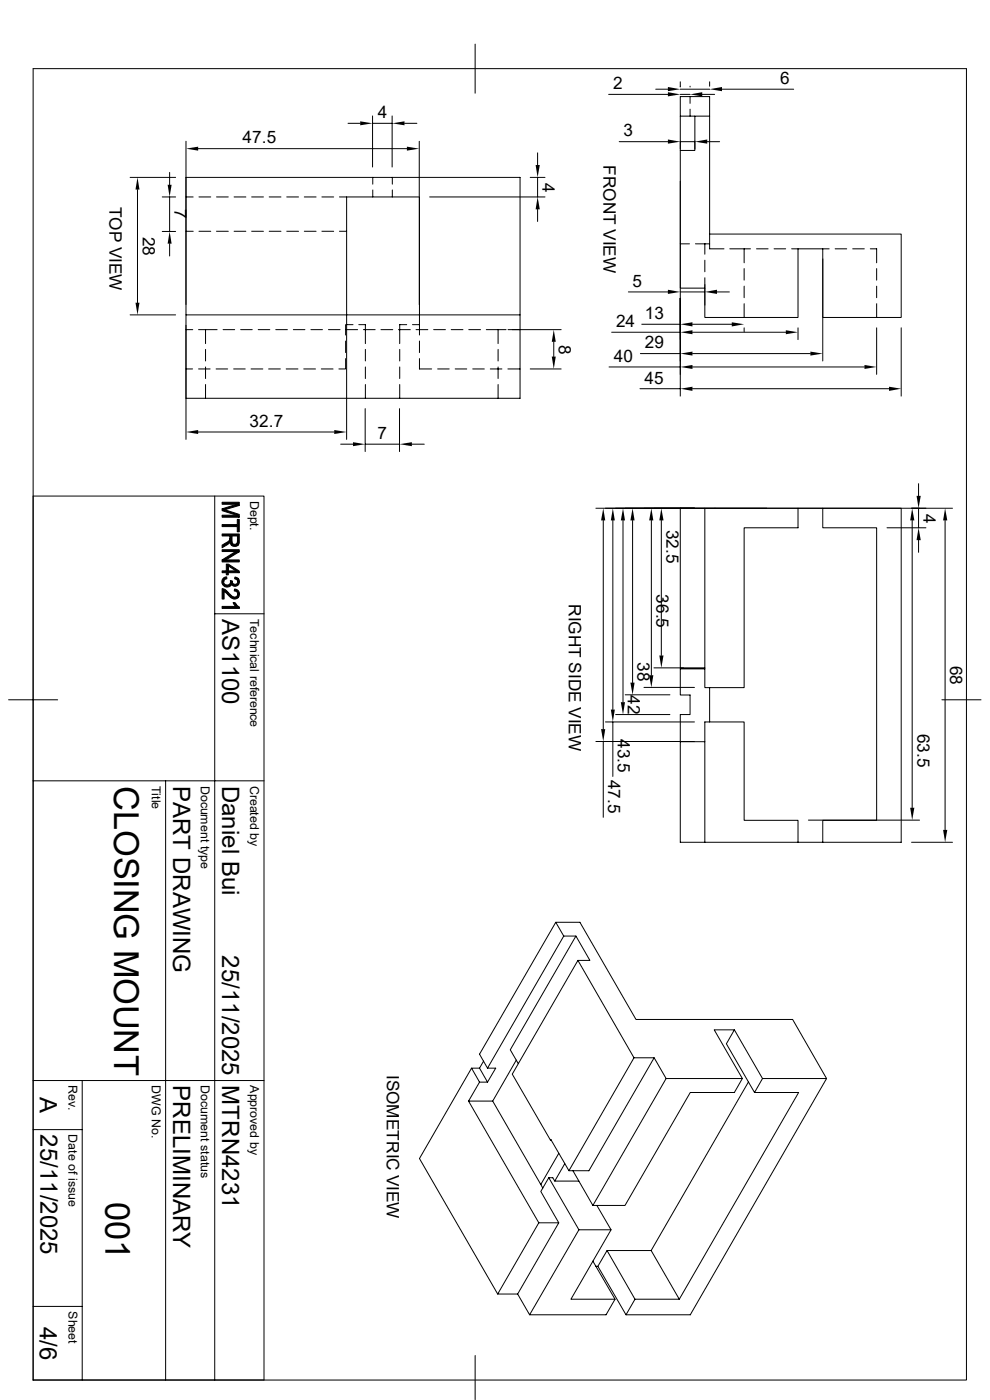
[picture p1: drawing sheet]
<svg xmlns="http://www.w3.org/2000/svg" width="210mm" height="297mm" viewBox="0 0 210 297" stroke-linecap="round" stroke-linejoin="round" font-family="sans-serif">
<g fill="none" stroke="#000" stroke-width=".21">
<path d="M7 14.6h198v278.2h-198zM100.8 9.4v10.4M139.1 18.9h2.6M144.3 17.4v1.1M144.3 18.9h6.2M146.4 18.3v.2M150.5 17.4v.9M153.2 18.9h15.2M27.6 37.6h9.7M36 36.6v2.6M39.5 30v34.6M39.5 37.6h70.8v46.9h-70.8z"/>
<path d="M42 31.5h44.3M73.8 26.2h2.6M79 24.6v10.8M79 26.2h4.2M79.1 37.6v1.5M83.2 24.6v10.8M83.2 37.6v1.5M85.8 26.2h2.6M88.9 30v34.6M112.5 37.6h3.1M114 32.4v2.6M114 37.6v4.2"/>
<path d="M129.1 20h12.6M131.4 30.1h10.3M144.3 29.9v1.7M144.3 30.1h3.1M144.3 24.6v-4.1h6.2v29.2h40.7v17.7h-16.7v-14.6h-5.2v14.6h-19.8v-6.3h-5.2v-29.2h3.1v-7.3h-3.1v7.3M144.3 38.4v45.6M144.3 20h2.1M146.4 20.5v1.4M146.4 23.2v1.4M147.4 29.9v1.7M147.4 24.6h3.1M149 20h2.6"/>
<path d="M150 30.1h2.7M29.2 40.2v24M34.4 41.8h2.9M34.4 49.1h2.9M36 41.8v7.3M36 51.7v2.6M39.5 41.8h1.5M39.5 49.1h1.5M42.2 41.8h2.5M42.2 49.1h2.5M45.9 41.8h2.5M45.9 49.1h2.5"/>
<path d="M49.7 41.8h2.5M49.7 49.1h2.5M53.4 41.8h2.5M53.4 49.1h2.5M57.1 41.8h2.5M57.1 49.1h2.5M60.8 41.8h2.5M60.8 49.1h2.5M64.6 41.8h2.5M64.6 49.1h2.5M68.3 41.8h2.5M68.3 49.1h2.5"/>
<path d="M72 41.8h1.5M72 49.1h1.5M79.1 40.3v1.5M83.2 40.3v1.5M91.1 41.8h24.5M114 44.4v2.6M144.3 51.7h2M147.5 51.7h3M149.5 51.7v2.2M149.5 55.2v2.5M149.5 58.9v5.8M150.5 49.7v3.1h3.1"/>
<path d="M154.8 52.8h4.4M157.9 52.8v3M157.9 57v2.4M160.5 52.8h2.4M164.2 52.8h2.5M167.9 52.8h1.4M174.5 52.8h1.4M174.5 54.9v21.7M177.2 52.8h2.4M180.9 52.8h2.4M184.6 52.8h1.4v3M186 57v2.4"/>
<path d="M27.6 66.8h9.7M39.5 69v24.2M39.5 78.3h1.4M39.5 66.8h70.8M39.5 69.9h1.4M42.1 78.3h2.5M42.1 69.9h4M43.6 69.9v3M43.6 74.1v2.5M43.6 77.9v2.4M45.8 78.3h2.5M47.3 69.9h2.5"/>
<path d="M49.6 78.3h2.4M51.1 69.9h2.4M53.3 78.3h2.5M54.8 69.9h2.4M57 78.3h2.5M58.5 69.9h2.5M60.7 78.3h2.5M62.2 69.9h2.5M64.4 78.3h2.5M66 69.9h2.4M68.2 78.3h2.5M69.7 69.9h2.4"/>
<path d="M73.3 76.1v2.2h-1.4M73.3 72.3v2.5M73.4 69.9h2.5M73.5 68.9h-.2v2.2M73.5 68.9v-27.1h15.5v29.3M73.5 68.9h1.4M73.5 69v24.2M76.1 68.9h1.4v4M77.1 69.9h2.5M77.5 74.1v2.5M77.5 77.9v2.4M80.8 69.9h2.5"/>
<path d="M84.5 69.9h2.5M84.8 74.1v2.5M84.8 77.9v2.4M86.3 68.9h-1.5v4M87.5 68.9h1.5M88.3 69.9h2.5M89 76.1v2.2h2.6M89 72.3v2.5M92 69.9h2.5M92.8 78.3h2.5M95.7 69.9h2.5M96.6 78.3h2.4"/>
<path d="M99.4 69.9h2.5M100.3 78.3h2.4M103.2 69.9h4.2M104 78.3h2.5M105.7 69.9v3M105.7 74.1v2.5M105.7 77.9v2.4M107.7 78.3h2.6M107.8 69.9h11.2M112.5 78.3h6.5M117.5 72.5v3.1M129.2 77.9h15.1"/>
<path d="M129.8 70.5h14.5M133.3 61.9h8.4M135.8 75h8.5M136.1 68.8h8.2M144.3 61.9h5.2M146.9 68.8h8.3M146.9 70.5h19.8M146.9 75h25M146.9 77.9h36.5M152.1 61.9h2.6M157.9 60.7v2.5M157.9 64.4v3"/>
<path d="M157.9 69.6v.8M169.3 69.6v2.5M186 60.7v2.5M186 64.4v3M186 69.6v9.8M191.2 69.6v14.4M42 91.7h28.9M43.6 81.6v2.9M72.3 94.2h2.6M77.5 86.7v9.1M77.5 94.2h7.3M77.5 81.6v2.9"/>
<path d="M84.8 86.7v9.1M84.8 81.6v2.9M87.4 94.2h2.6M105.7 81.6v2.9M135.8 82.5h8.5M146.9 82.5h41.7M7 105.2h49v187.6h-49M45.6 105.2v187.6M128 110.4v44.3M130 110.4v40.1M132.2 110.4v38.6M134.2 110.4v34.4"/>
<path d="M138.2 110.4v32.9M140.3 110.4v28.7M149.5 107.8v38.1h8.4v-33.9h11.4v-4.2M174.5 107.8v4.2h11.5v62h-11.5v4.7M188.2 112h8.2M193.5 110.4v61M194.9 102.6v2.6M194.9 107.8v4.2M194.9 114.6v2.6M200.5 110.4v65.7M202.1 107.8h-75.7M45.6 130.2h10.4"/>
<path d="M1.8 148.5h10.4M126.4 157.3h20.9M128 157.3v16.1M128.4 153.2h18.9M130 153.2v11.5M130.6 151.6h11.5M132.6 147.4h9.5M136.6 145.8h10.7M138.7 141.7h6.3M144.3 141.9v5.5h2.1v4.2h-2.1v27.1h25M144.3 141.7v.2h5.2M144.3 157.4h5.2"/>
<path d="M149.5 141.7h-5.2v-33.9h46.9v70.9h-21.9M150.5 145.9v7.3M199.8 148.5h8.3M7 165.7h49M35.1 165.7v127.1M149.5 178.7v-25.5h8.4v20.8h11.4v4.7M171.5 174h23.6M193.4 178.7h8.7M117.9 195.7h5.1l11.9 20.6h33.2l7.2 12.5h-13.5l-6-10.3h-4.3l6 10.3h-16.2l-2.5-4.4h-4.3l-11.9-20.6h2.5l-2.9-5.2h-2.6l-16.2 28-1.7-3zM117.9 195.7l1.7 2.9M122.2 198.6l-14 24.1 1.7 2.9M122.6 203.8l-13.9 24.1 12 20.5"/>
<path d="M155.8 218.5l-1.7 2.9 6 10.4M7 239.6h10.4M7 229.2h49M17.4 229.2v63.6M99.4 233.6h5.1M100 226.6l1.7 3-2.3 4 14.9 25.8-8.7 15.1M101.7 226.6l1.7 3h-1.7M102.6 225.1l-.9 1.5h-1.7l-11 19.2 16.6 28.7h4.2l2.6 4.4h16.2l1.9-3.3h-9.4l8.5-14.7h-6.8M103.4 226.6h1.8l-1.8 3M109.5 224.9l-5 8.7 10.2 17.7M134.5 224.4l-13.8 24h4.2l13.9-24M141.3 228.8l-15.5 26.9h6.8l13.8-23.9h9.4l1.7-3"/>
<path d="M158.8 229.6l-20.7 35.7h-9.3l-2 3.3M161.8 228.8l-1.7 3h9.3l-25.3 43.8h-9.4l-1.9 3.3M175.3 228.8l-28.9 50.1h-13.6l-6-10.3h-.4M114.3 259.4h4.2l-8.7 15.1M114.7 251.3l.4 .8M116.4 249.9h.9l.4 .7M116.8 241.9h.1M118.5 259.4l-3.8-6.6 1.7-2.9 6.4 11-10.4 18M118.5 244.7l-3.8 6.6M119.8 246.9l-2.1 3.7h5.1M121.5 248.4l4.3 7.3M126.6 255.7l3 5.2"/>
<path d="M7 277.2h10.4M125.8 267.5l4.7 8.1M128.8 265.3l5.9 10.3M138.1 265.3l6 10.3M100.8 287.6v9.3"/>
</g>
<g fill="#000" stroke="#000" stroke-width=".21">
<path d="M47.1 115.7l.8-.5a1.1 1.1 0 0 0 .9-1v.8l-.2 .3-1.5 .9z" fill-rule="evenodd"/>
<path d="M49.1 113.7v.9a.63 .63 0 0 0 .6 .9 .63 .63 0 0 0 .7-.7v1l-.4 .1-.8-.1z" fill-rule="evenodd"/>
<path d="M47.1 109.3h3.1l.6 .4h-3.7z" fill-rule="evenodd"/>
<path d="M47.1 106.6h3.7v.6l-.6-.2h-3.1z" fill-rule="evenodd"/>
<path d="M47.1 118.8h3.7v.4h-3.7z" fill-rule="evenodd"/>
<path d="M47.1 116.6h3.7v.5l-3.7-.1z" fill-rule="evenodd"/>
<path d="M47.1 118.8l2.9-1.8 .8 .1-2.9 1.7z" fill-rule="evenodd"/>
<path d="M47.1 108l3.7 1.1v.6l-.6-.4-3.1-1z" fill-rule="evenodd"/>
<path d="M47.1 107.9l3.1-.9 .6 .2-3.1 1z" fill-rule="evenodd"/>
<path d="M47.1 111.3h3.2v-1.1h.5v2.6h-.5v-1.1h-3.2z" fill-rule="evenodd"/>
<path d="M47.1 113.3h3.7v1.8l-.3 .6-.1-2h-1.3v2l-.3-.6v-1.4h-1.7z" fill-rule="evenodd"/>
<path d="M47.4 122.6l.7-.2v.4l-.3 .1-.3 .5z" fill-rule="evenodd"/>
<path d="M47.2 122.8l.2-.2 .1 .8a.72 .72 0 0 0 .7 .7 .72 .72 0 0 0 .7-.7v.8a1.12 1.12 0 0 1-1.4 .1 1.12 1.12 0 0 1-.3-1.5z" fill-rule="evenodd"/>
<path d="M48.9 123.2h.3v.9l-.1-.2-.2 .3z" fill-rule="evenodd"/>
<path d="M49.4 127.8h.5l.1 .3v.6z" fill-rule="evenodd"/>
<path d="M47.1 124.9a4.4 4.4 0 0 1 2.1 1.6 .71 .71 0 0 0 .8 .1 .71 .71 0 0 0 .4-.6v.9a1.82 1.82 0 0 1-2.3-1l-.6-.4v1.6h-.4z" fill-rule="evenodd"/>
<path d="M49.8 122.4l.7 .3-.1 .7-.2-.4-.4-.2z" fill-rule="evenodd"/>
<path d="M48.4 120.1v1h1.6l.8 .4h-2.4z" fill-rule="evenodd"/>
<path d="M48 119.7h.4l2.4 1.5v.3l-2.4-1.4v1.9h-.4v-.5h-.9v-.4h.9z" fill-rule="evenodd"/>
<path d="M49.2 123.3a.6 .6 0 0 0 .6 .6 .6 .6 0 0 0 .6-.5l.1-.7a.95 .95 0 0 1 .1 1.4 .95 .95 0 0 1-1.4 0z" fill-rule="evenodd"/>
<path d="M49.7 125a1.07 1.07 0 0 1 1.1 .7 1.07 1.07 0 0 1-.4 1.2v-1.1l-.2-.3-.5-.1z" fill-rule="evenodd"/>
<path d="M47.1 128.7h2.9v-.6l.8 .7v.3h-3.7z" fill-rule="evenodd"/>
</g>
<g fill="#000">
<path d="M141.7 18.5l2.6 .4-2.6 .4zM141.7 19.6l2.6 .4-2.6 .4zM146.4 20l2.6-.4v.8zM150.5 18.9l2.7-.4v.8zM35.6 39.2h.8l-.4 2.6zM39.5 31.5l2.5-.4v.9zM76.4 25.7l2.6 .5-2.6 .4zM83.2 26.2l2.6-.5v.9zM86.3 31.1l2.6 .4-2.6 .5zM113.6 35h.9l-.5 2.6zM141.7 29.6l2.6 .5-2.6 .4zM147.4 30.1l2.6-.5v.9z"/>
<path d="M29.2 37.6l.4 2.6h-.9zM36 49.1l.4 2.6h-.8zM114 41.8l.5 2.6h-.9zM28.7 64.2h.9l-.4 2.6zM117.5 69.9l.4 2.6h-.8zM117.1 75.6h.8l-.4 2.7zM141.7 61.5l2.6 .4-2.6 .5zM144.3 68.8l2.6-.4v.9zM144.3 70.5l2.6-.4v.8zM144.3 75l2.6-.4v.8zM144.3 77.9l2.6-.5v.9zM149.5 61.9l2.6-.4v.9z"/>
<path d="M155.2 68.4l2.7 .4-2.7 .5zM166.7 70.1l2.6 .4-2.6 .4zM171.9 74.6l2.6 .4-2.6 .4zM183.4 77.4l2.6 .5-2.6 .4zM39.5 91.7l2.5-.5v.9zM70.9 91.2l2.6 .5-2.6 .4zM74.9 93.8l2.6 .4-2.6 .5zM84.8 94.2l2.6-.4v.9zM144.3 82.5l2.6-.5v.9zM188.6 82l2.6 .5-2.6 .4zM128 107.8l.4 2.6h-.9zM130 107.8l.4 2.6h-.8z"/>
<path d="M132.2 107.8l.4 2.6h-.9zM134.2 107.8l.4 2.6h-.9zM138.2 107.8l.4 2.6h-.9zM140.3 107.8l.5 2.6h-.9zM193.5 107.8l.5 2.6h-.9zM194.4 105.2h.9l-.4 2.6zM194.9 112l.4 2.6h-.9zM200.5 107.8l.5 2.6h-.9zM139.9 139.1h.9l-.5 2.6zM127.5 154.7h.9l-.4 2.6zM129.6 150.5h.8l-.4 2.7zM131.7 149h.9l-.4 2.6z"/>
<path d="M133.7 144.8h.9l-.4 2.6zM137.7 143.3h.9l-.4 2.5zM193.1 171.4h.9l-.5 2.6zM200.1 176.1h.9l-.5 2.6z"/>
</g>
<g font-size="7.3">
<text x="24.2" y="166.7" transform="rotate(90 24.2 166.7)">CLOSING MOUNT</text>
<text x="22.4" y="254.9" transform="rotate(90 22.4 254.9)">001</text>
</g>
<g font-size="5.1">
<text x="47.1" y="131.3" transform="rotate(90 47.1 131.3)">AS1100</text>
<text x="36.7" y="166.7" transform="rotate(90 36.7 166.7)">PART DRAWING</text>
<text x="47.1" y="166.7" transform="rotate(90 47.1 166.7)">Daniel Bui</text>
<text x="47.1" y="202.7" transform="rotate(90 47.1 202.7)">25/11/2025</text>
<text x="8.4" y="232.8" transform="rotate(90 8.4 232.8)">A</text>
<text x="36.7" y="230.3" transform="rotate(90 36.7 230.3)">PRELIMINARY</text>
<text x="47.1" y="230.3" transform="rotate(90 47.1 230.3)">MTRN4231</text>
<text x="8.6" y="240.7" transform="rotate(90 8.6 240.7)">25/11/2025</text>
<text x="8.4" y="281.4" transform="rotate(90 8.4 281.4)">4/6</text>
</g>
<g font-size="3.6">
<text x="165.5" y="17.8">6</text>
<text x="130" y="19">2</text>
<text x="80.2" y="25.1">4</text>
<text x="132.2" y="29">3</text>
<text x="51.5" y="30.4">47.5</text>
<text x="128.1" y="35.1" transform="rotate(90 128.1 35.1)">FRONT VIEW</text>
<text x="115.1" y="38.8" transform="rotate(90 115.1 38.8)">4</text>
<text x="23.2" y="43.8" transform="rotate(90 23.2 43.8)">TOP VIEW</text>
<text x="37" y="44.4" transform="rotate(90 37 44.4)">7</text>
<text x="30.3" y="50.2" transform="rotate(90 30.3 50.2)">28</text>
<text x="134.2" y="60.8">5</text>
<text x="130.7" y="69.4">24</text>
<text x="136.8" y="67.7">13</text>
<text x="118.5" y="73.1" transform="rotate(90 118.5 73.1)">8</text>
<text x="130.2" y="76.8">40</text>
<text x="136.8" y="73.9">29</text>
<text x="136.7" y="81.4">45</text>
<text x="53" y="90.6">32.7</text>
<text x="80.1" y="93.2">7</text>
<text x="141.4" y="112.4" transform="rotate(90 141.4 112.4)">32.5</text>
<text x="195.9" y="109" transform="rotate(90 195.9 109)">4</text>
<text x="120.7" y="128.2" transform="rotate(90 120.7 128.2)">RIGHT SIDE VIEW</text>
<text x="139.2" y="126.1" transform="rotate(90 139.2 126.1)">36.5</text>
<text x="135.3" y="140.5" transform="rotate(90 135.3 140.5)">38</text>
<text x="201.6" y="141.2" transform="rotate(90 201.6 141.2)">68</text>
<text x="133.2" y="147.5" transform="rotate(90 133.2 147.5)">42</text>
<text x="194.6" y="155.6" transform="rotate(90 194.6 155.6)">63.5</text>
<text x="131.1" y="156.8" transform="rotate(90 131.1 156.8)">43.5</text>
<text x="129" y="165.4" transform="rotate(90 129 165.4)">47.5</text>
<text x="82" y="228" transform="rotate(90 82 228)">ISOMETRIC VIEW</text>
</g>
<g font-size="2.6">
<text x="53.1" y="106.3" transform="rotate(90 53.1 106.3)">Dept.</text>
<text x="53.1" y="131.3" transform="rotate(90 53.1 131.3)">Technical reference</text>
<text x="32.2" y="166.7" transform="rotate(90 32.2 166.7)">Title</text>
<text x="42.6" y="166.7" transform="rotate(90 42.6 166.7)">Document type</text>
<text x="53.1" y="166.7" transform="rotate(90 53.1 166.7)">Created by</text>
<text x="14.5" y="230.2" transform="rotate(90 14.5 230.2)">Rev.</text>
<text x="32.2" y="230.2" transform="rotate(90 32.2 230.2)">DWG No.</text>
<text x="42.6" y="230.2" transform="rotate(90 42.6 230.2)">Document status</text>
<text x="53.1" y="230.2" transform="rotate(90 53.1 230.2)">Approved by</text>
<text x="14.5" y="240.7" transform="rotate(90 14.5 240.7)">Date of issue</text>
<text x="14.5" y="278.2" transform="rotate(90 14.5 278.2)">Sheet</text>
</g>
</svg>
